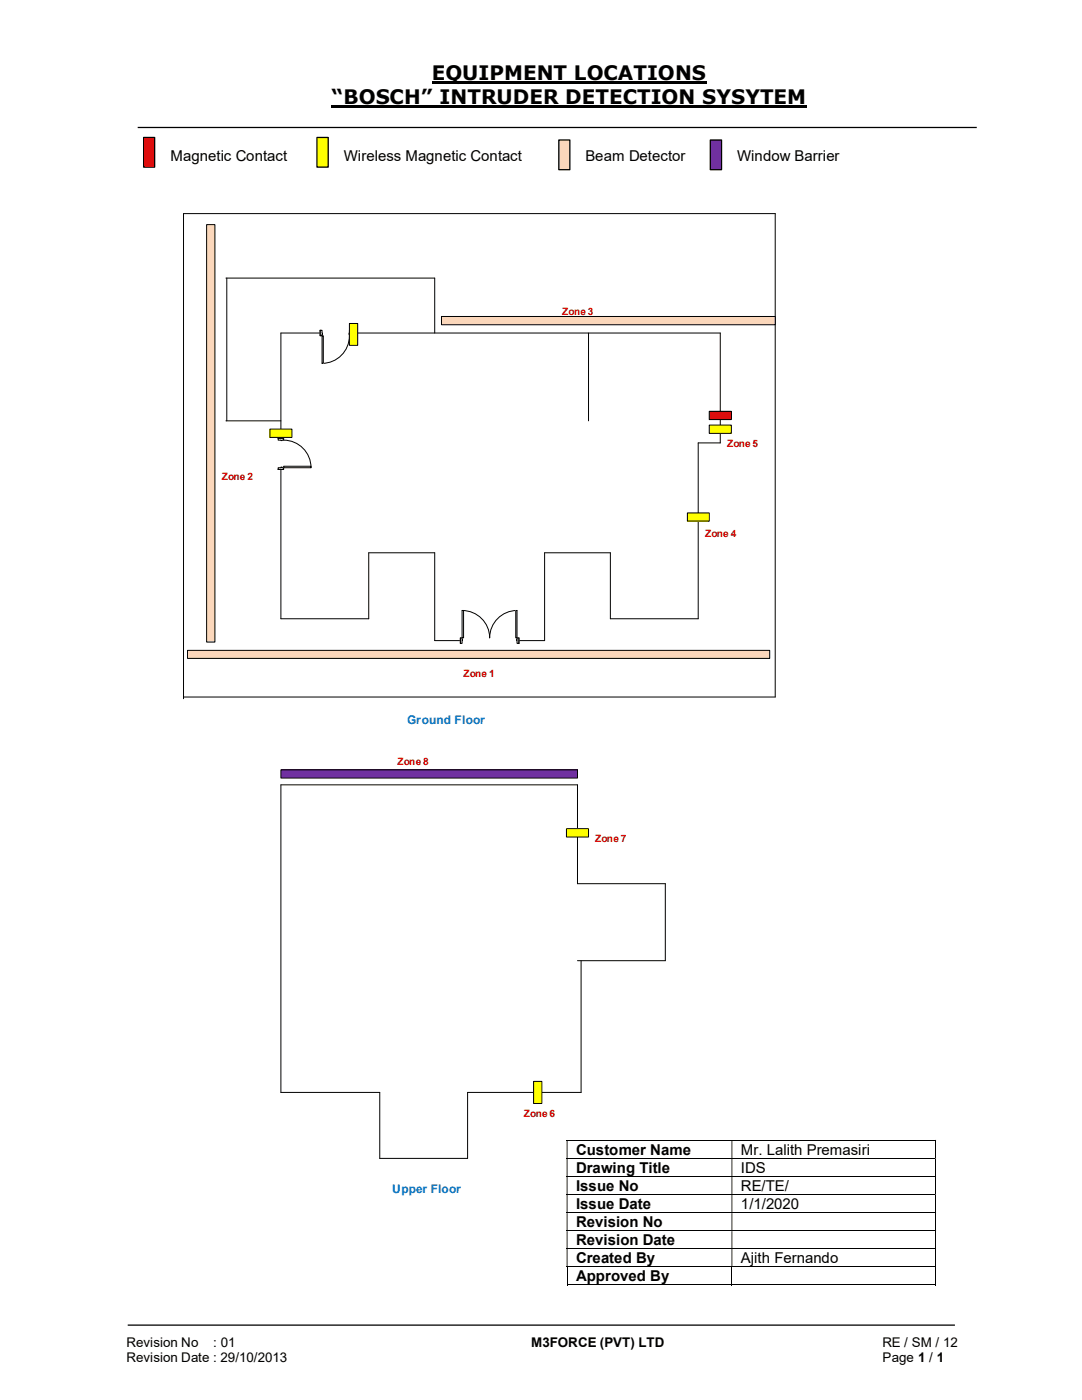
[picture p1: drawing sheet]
<svg xmlns="http://www.w3.org/2000/svg" width="216mm" height="279mm" viewBox="0 0 216 279" stroke-linecap="round" stroke-linejoin="round" font-family="sans-serif">
<path d="M86.1 16.5h54.9M66.2 21.3h94.8" fill="none" stroke="#000" stroke-width=".42"/>
<path d="M27.5 25.4h167.4M25.5 264.5h165" fill="none" stroke="#000" stroke-width=".25"/>
<g fill="none" stroke="#000" stroke-width=".2">
<path d="M113.1 227.6h73.5M113.1 231.2h73.5M113.1 234.8h73.5M113.1 238.4h73.5M186.7 227.7v3.4M186.7 231.3v3.4M186.7 234.9v3.4M186.7 238.5v3.4M113.1 242h73.5M113.1 245.6h73.5M113.1 249.2h73.5M113.1 252.8h73.5"/>
<path d="M113.1 256.4h32.9M113.2 252.9v3.6M146 252.9v3.6M146.1 256.4h40.5M186.7 242.1v3.4M186.7 245.7v3.4M186.7 249.3v3.4M186.7 252.9v3.6"/>
</g>
<g fill="#000">
<path d="M186.6 227.5h.2v.2h-.2zM113.1 227.7h.1v3.4h-.1zM146 227.7h.1v3.4h-.1z" fill-rule="evenodd"/>
<path d="M186.6 231.1h.2v.2h-.2zM113.1 231.3h.1v3.4h-.1zM146 231.3h.1v3.4h-.1z" fill-rule="evenodd"/>
<path d="M186.6 234.7h.2v.2h-.2zM113.1 234.9h.1v3.4h-.1zM146 234.9h.1v3.4h-.1z" fill-rule="evenodd"/>
<path d="M186.6 238.3h.2v.2h-.2zM113.1 238.5h.1v3.4h-.1zM146 238.5h.1v3.4h-.1z" fill-rule="evenodd"/>
<path d="M186.6 241.9h.2v.2h-.2zM113.1 242.1h.1v3.4h-.1zM146 242.1h.1v3.4h-.1z" fill-rule="evenodd"/>
<path d="M186.6 245.5h.2v.2h-.2zM113.1 245.7h.1v3.4h-.1zM146 245.7h.1v3.4h-.1z" fill-rule="evenodd"/>
<path d="M186.6 249.1h.2v.2h-.2zM113.1 249.3h.1v3.4h-.1zM146 249.3h.1v3.4h-.1z" fill-rule="evenodd"/>
</g>
<path d="M186.6 252.7h.2v.2h-.2zM186.6 256.3h.2v.2h-.2z" fill="#000"/>
<path d="M28.7 27.4h2.2v6h-2.2z" fill="#f00"/>
<path d="M28.7 27.4h2.2v6h-2.2z" fill="none" stroke="#000" stroke-width=".25"/>
<path d="M45.1 55.5h41.6v11M45.3 55.5v28.5M56 66.5h87.7v21.9h-4.4v35.1h-17.5v-13.2h-13.1v17.5h-22v-17.5h-13.1v13.2h-17.6zM45.1 84h10.9M36.6 139.1h118.1v-96.5h-118.1v96.8M56 156.6h59.2M115.2 176.4h17.6M115.2 191.7h17.6M56 218h19.8M75.8 231.2h17.5" fill="none" stroke="#000" stroke-width=".2"/>
<path d="M63.9 65.9h6.2v1.2h-6.2z" fill="#fff"/>
<path d="M63.9 65.9h6.2v1.2h-6.2z" fill="none" stroke="#fff" stroke-width=".2"/>
<path d="M63.9 65.9v1.1h.4v-1.1zM69.7 65.9h.4v1.1h-.4z" fill-rule="evenodd" fill="#fff"/>
<path d="M64.3 66.5v-.6h-.4v1.1h.4v-.2M69.7 66.5v-.6h.4v1.1h-.4v-.2" fill="none" stroke="#000" stroke-width=".2"/>
<path d="M64.3 66.5v.3zM69.6 66.5l.1 .3z" fill-rule="evenodd" fill="#fff"/>
<path d="M63.9 65.9v1.1M64.3 66.5v.3M69.7 67a5.5 5.5 0 0 1-5.4 5.5M69.7 66.5v.3M70.1 65.9v1.1" fill="none" stroke="#000" stroke-width=".2"/>
<path d="M64.3 67h.2v5.5h-.2z" fill-rule="evenodd" fill="#fff"/>
<path d="M64.3 67h.2v5.5h-.2z" fill="none" stroke="#000" stroke-width=".2"/>
<path d="M91.9 127.3h11.6v1.1h-11.6z" fill="#fff"/>
<path d="M91.9 127.3h11.6v1.1h-11.6z" fill="none" stroke="#fff" stroke-width=".2"/>
<path d="M103.2 127.3v1.1h.3v-1.1zM91.9 127.3h.3v1.1h-.3z" fill-rule="evenodd" fill="#fff"/>
<path d="M92.2 127.6v-.3h-.3v1.1h.3v-.6M103.2 127.6v-.3h.3v1.1h-.3v-.6" fill="none" stroke="#000" stroke-width=".2"/>
<path d="M103.1 127.6l.1 .2zM92.2 127.6l.1 .2z" fill-rule="evenodd" fill="#fff"/>
<path d="M91.9 127.3v1.1M92.2 127.6v.2M92.2 121.8a5.5 5.5 0 0 1 5.5 5.5 5.5 5.5 0 0 1 5.5-5.5M103.2 127.6v.2M103.5 127.3v1.1" fill="none" stroke="#000" stroke-width=".2"/>
<path d="M92.2 121.8h.3v5.5h-.3z" fill-rule="evenodd" fill="#fff"/>
<path d="M92.2 121.8h.3v5.5h-.3z" fill="none" stroke="#000" stroke-width=".2"/>
<path d="M102.9 121.8h.3v5.5h-.3z" fill-rule="evenodd" fill="#fff"/>
<path d="M102.9 121.8h.3v5.5h-.3z" fill="none" stroke="#000" stroke-width=".2"/>
<path d="M55.5 87.5h1.1v6.2h-1.1z" fill-rule="evenodd" fill="#fff"/>
<path d="M55.5 87.5h1.1v6.2h-1.1z" fill="none" stroke="#fff" stroke-width=".2"/>
<path d="M55.5 93.3v.4h1.1v-.4zM55.5 87.5h1.1v.3h-1.1z" fill-rule="evenodd" fill="#fff"/>
<path d="M56 93.3h-.5v.4h1.1v-.4h-.3M56 87.8h-.5v-.3h1.1v.3h-.3" fill="none" stroke="#000" stroke-width=".2"/>
<path d="M56 93.2v.1h.3v-.1zM56 87.8l.3 .1z" fill-rule="evenodd" fill="#fff"/>
<path d="M55.5 93.7h1.1M55.5 87.5h1.1M56 93.3v-.1h.3v.1M56 87.8h.3M56.6 87.8a5.5 5.5 0 0 1 5.5 5.5" fill="none" stroke="#000" stroke-width=".2"/>
<path d="M56.6 93h5.5v.3h-5.5z" fill="#fff"/>
<path d="M117.4 66.5v17.5M56.6 93h5.5v.3h-5.5zM56 156.6v61.4M115.2 156.6v19.8M132.8 176.4v15.3M116 191.7v26.3M75.8 218v13.2M93.3 218v13.2" fill="none" stroke="#000" stroke-width=".2"/>
<path d="M69.7 64.6h1.7v4.3h-1.7z" fill="#ff0"/>
<path d="M69.7 64.6h1.7v4.3h-1.7z" fill="none" stroke="#000" stroke-width=".2"/>
<path d="M141.5 84.8h4.4v1.7h-4.4z" fill-rule="evenodd" fill="#ff0"/>
<path d="M141.5 84.8h4.4v1.7h-4.4z" fill="none" stroke="#000" stroke-width=".2"/>
<path d="M137.2 102.4h4.3v1.6h-4.3z" fill-rule="evenodd" fill="#ff0"/>
<path d="M137.2 102.4h4.3v1.6h-4.3z" fill="none" stroke="#000" stroke-width=".2"/>
<path d="M53.8 85.6h4.5v1.7h-4.5z" fill-rule="evenodd" fill="#ff0"/>
<path d="M53.8 85.6h4.5v1.7h-4.5z" fill="none" stroke="#000" stroke-width=".2"/>
<path d="M141.5 82.1h4.4v1.6h-4.4z" fill-rule="evenodd" fill="#f00"/>
<path d="M141.5 82.1h4.4v1.6h-4.4z" fill="none" stroke="#000" stroke-width=".2"/>
<path d="M37.4 129.8h116.2v1.6h-116.2z" fill-rule="evenodd" fill="#fbd7bb"/>
<path d="M37.4 129.8h116.2v1.6h-116.2z" fill="none" stroke="#000" stroke-width=".2"/>
<path d="M88.1 63.2h66.6v1.6h-66.6z" fill-rule="evenodd" fill="#fbd7bb"/>
<path d="M88.1 63.2h66.6v1.6h-66.6z" fill="none" stroke="#000" stroke-width=".2"/>
<path d="M41.2 44.8h1.7v83.3h-1.7z" fill="#fbd7bb"/>
<path d="M41.2 44.8h1.7v83.3h-1.7zM93.3 218h22.7" fill="none" stroke="#000" stroke-width=".2"/>
<path d="M56 153.6h59.2v1.7h-59.2z" fill-rule="evenodd" fill="#7030a0"/>
<path d="M56 153.6h59.2v1.7h-59.2z" fill="none" stroke="#000" stroke-width=".2"/>
<path d="M106.5 215.8h1.6v4.4h-1.6z" fill="#ff0"/>
<path d="M106.5 215.8h1.6v4.4h-1.6z" fill="none" stroke="#000" stroke-width=".2"/>
<path d="M113 165.4h4.4v1.6h-4.4z" fill-rule="evenodd" fill="#ff0"/>
<path d="M113 165.4h4.4v1.6h-4.4z" fill="none" stroke="#000" stroke-width=".2"/>
<path d="M63.2 27.4h2.3v6h-2.3z" fill="#ff0"/>
<path d="M63.2 27.4h2.3v6h-2.3z" fill="none" stroke="#000" stroke-width=".25"/>
<path d="M111.5 27.9h2.2v6h-2.2z" fill="#fbd7bb"/>
<path d="M111.5 27.9h2.2v6h-2.2z" fill="none" stroke="#000" stroke-width=".25"/>
<path d="M141.7 27.9h2.3v6h-2.3z" fill="#7030a0"/>
<path d="M141.7 27.9h2.3v6h-2.3z" fill="none" stroke="#000" stroke-width=".25"/>
<g font-size="4">
<text x="86.1" y="16">EQUIPMENT LOCATIONS</text>
<text x="66.2" y="20.8">“BOSCH” INTRUDER DETECTION SYSYTEM</text>
</g>
<g font-size="3">
<text x="34" y="32.1">Magnetic Contact</text>
<text x="68.6" y="32.1">Wireless Magnetic Contact</text>
<text x="116.8" y="32.1">Beam Detector</text>
<text x="147.1" y="32.1">Window Barrier</text>
<text x="114.9" y="230.5">Customer Name</text>
<text x="147.8" y="230.5">Mr. Lalith Premasiri</text>
<text x="114.9" y="234.1">Drawing Title</text>
<text x="114.9" y="237.7">Issue No</text>
<text x="147.8" y="234.1">IDS</text>
<text x="147.8" y="237.7">RE/TE/</text>
<text x="114.9" y="241.3">Issue Date</text>
<text x="114.9" y="244.9">Revision No</text>
<text x="147.8" y="241.3">1/1/2020</text>
<text x="114.9" y="248.5">Revision Date</text>
<text x="114.9" y="252.1">Created By</text>
<text x="114.9" y="255.7">Approved By</text>
<text x="147.8" y="252.1">Ajith Fernando</text>
</g>
<g font-size="2.7">
<text x="25.2" y="268.8">Revision No</text>
<text x="42.6" y="268.8">: 01</text>
<text x="106" y="268.8">M3FORCE (PVT) LTD</text>
<text x="176.1" y="268.8">RE / SM / 12</text>
<text x="25.2" y="271.8">Revision Date : 29/10/2013</text>
<text x="176.1" y="271.8">Page 1 / 1</text>
</g>
<g font-size="2.4" fill="#0070c0">
<text x="81.2" y="144.6">Ground Floor</text>
<text x="78.3" y="238">Upper Floor</text>
</g>
<g font-size="2" fill="#c00000">
<text x="112.2" y="62.8">Zone 3</text>
<text x="145.1" y="89.1">Zone 5</text>
<text x="44.2" y="95.7">Zone 2</text>
<text x="140.7" y="107.1">Zone 4</text>
<text x="92.5" y="135.2">Zone 1</text>
<text x="79.3" y="152.7">Zone 8</text>
<text x="118.7" y="168.1">Zone 7</text>
<text x="104.5" y="222.8">Zone 6</text>
</g>
</svg>
